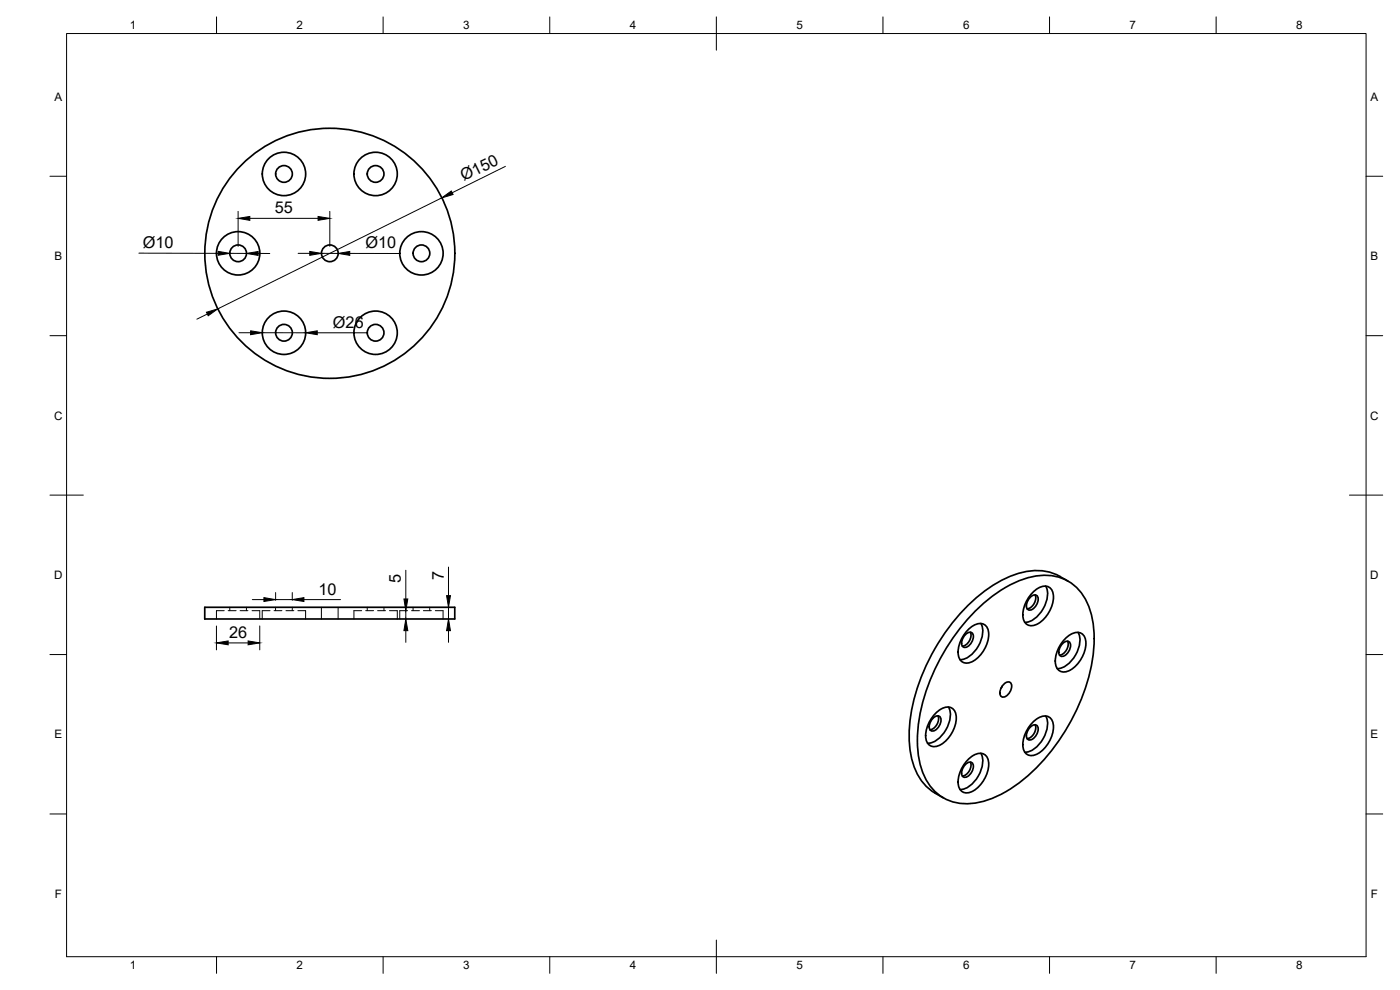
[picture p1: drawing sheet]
<svg xmlns="http://www.w3.org/2000/svg" width="420mm" height="297mm" viewBox="0 0 420 297" stroke-linecap="round" stroke-linejoin="round" font-family="sans-serif">
<!-- layer: Visible -->
<g fill="none" stroke="#000" stroke-width=".51">
<path d="M309.3 179.1a1.26 1.26 0 0 1 1.8-.5 1.26 1.26 0 0 1 .4 1.7 2.8 2.8 0 0 1-2.9 2.7 2.81 2.81 0 0 1 .7-3.9zM310.1 177.6a4.1 4.1 0 0 1 5-1.3 5.7 5.7 0 0 1 .2 6.5 8.3 8.3 0 0 1-5.3 4.9 2.68 2.68 0 0 1-3-3.3 10.3 10.3 0 0 1 3.1-6.8zM310.6 178.5a3.3 3.3 0 0 1-2.4 4.2M313.8 175.9a7.8 7.8 0 0 1-1.8 8.3l-1.2 1.2-1.3 .9-1.9 .4M318.1 173l2.4 1.4M318.1 172.9a16.6 16.6 0 0 0-15.1 .1 49.9 49.9 0 0 0-22.4 21.6 52.3 52.3 0 0 0-7.7 28.3 19 19 0 0 0 6.4 14.2l3.8 2.3M61.4 182.2h75.1v3.5h-75.1zM289.9 190.3a1.26 1.26 0 0 1 1.7-.5 1.26 1.26 0 0 1 .5 1.7 2.8 2.8 0 0 1-3 2.7 2.81 2.81 0 0 1 .8-3.9zM290.7 188.8a4.1 4.1 0 0 1 5-1.2 5.7 5.7 0 0 1 .1 6.4 8.3 8.3 0 0 1-5.3 4.9 2.68 2.68 0 0 1-3-3.2 10.3 10.3 0 0 1 3.2-6.9zM291.2 189.7a3.3 3.3 0 0 1-2.4 4.2M292.8 183.3a34.3 34.3 0 0 1 18.9-10.6 13.8 13.8 0 0 1 15.4 10.4 39.2 39.2 0 0 1-1.8 24.5 59.9 59.9 0 0 1-21.6 28.8 23.2 23.2 0 0 1-16.9 4.4 14.6 14.6 0 0 1-10.8-12 45 45 0 0 1 4.2-27.3 63.1 63.1 0 0 1 12.6-18.2zM294.4 187.1a7.8 7.8 0 0 1-1.9 8.3l-1.2 1.2-1.3 .9-1.9 .4"/>
<path d="M319.1 193a1.26 1.26 0 0 1 1.7-.5 1.26 1.26 0 0 1 .4 1.7 2.8 2.8 0 0 1-2.9 2.6 2.81 2.81 0 0 1 .8-3.8zM319.8 191.5a4.1 4.1 0 0 1 5-1.3 5.7 5.7 0 0 1 .2 6.5 8.3 8.3 0 0 1-5.3 4.9 2.68 2.68 0 0 1-3-3.3 10.3 10.3 0 0 1 3.1-6.8zM320.4 192.4a3.3 3.3 0 0 1-2.4 4.2M323.5 189.7a7.8 7.8 0 0 1-1.8 8.4l-1.2 1.2-1.3 .9-1.9 .4M280.2 215.4a1.26 1.26 0 0 1 1.7-.5 1.26 1.26 0 0 1 .4 1.7 2.8 2.8 0 0 1-2.9 2.6 2.81 2.81 0 0 1 .8-3.8zM280.9 213.9a4.1 4.1 0 0 1 5-1.3 5.7 5.7 0 0 1 .2 6.5 8.3 8.3 0 0 1-5.3 4.9 2.68 2.68 0 0 1-3-3.3 10.3 10.3 0 0 1 3.1-6.8zM281.5 214.8a3.3 3.3 0 0 1-2.4 4.1M284.6 212.1a7.8 7.8 0 0 1-1.8 8.4l-1.2 1.2-1.3 .9-1.9 .4M300.8 205.8l-.4 .7M301.4 205.2a1.26 1.26 0 0 1 1.7-.5 1.26 1.26 0 0 1 .5 1.7 2.8 2.8 0 0 1-3 2.7 2.81 2.81 0 0 1 .8-3.9zM309.3 218a1.26 1.26 0 0 1 1.8-.4 1.26 1.26 0 0 1 .4 1.7 2.8 2.8 0 0 1-2.9 2.6 2.81 2.81 0 0 1 .7-3.9zM310.1 216.6a4.1 4.1 0 0 1 5-1.3 5.7 5.7 0 0 1 .2 6.5 8.3 8.3 0 0 1-5.3 4.9 2.68 2.68 0 0 1-3-3.3 10.3 10.3 0 0 1 3.1-6.8z"/>
<path d="M310.6 217.4a3.3 3.3 0 0 1-2.4 4.2M313.8 214.8a7.8 7.8 0 0 1-1.8 8.4l-1.2 1.2-1.3 .8-1.9 .5M289.9 229.2a1.26 1.26 0 0 1 1.7-.4 1.26 1.26 0 0 1 .5 1.7 2.8 2.8 0 0 1-3 2.6 2.81 2.81 0 0 1 .8-3.9zM290.7 227.8a4.1 4.1 0 0 1 5-1.3 5.7 5.7 0 0 1 .1 6.5 8.3 8.3 0 0 1-5.3 4.9 2.68 2.68 0 0 1-3-3.3 10.3 10.3 0 0 1 3.2-6.8zM291.2 228.7a3.3 3.3 0 0 1-2.4 4.1M294.4 226a7.8 7.8 0 0 1-1.9 8.4l-1.2 1.2-1.3 .8-1.9 .5"/>
<circle cx="85.2" cy="52.2" r="2.51"/>
<circle cx="85.2" cy="52.2" r="6.5"/>
<circle cx="112.7" cy="52.2" r="2.51"/>
<circle cx="112.7" cy="52.2" r="6.5"/>
<circle cx="71.5" cy="76" r="2.51"/>
<circle cx="71.5" cy="76" r="6.5"/>
<circle cx="99" cy="76" r="37.5"/>
<circle cx="99" cy="76" r="2.51"/>
<circle cx="126.5" cy="76" r="2.51"/>
<circle cx="126.5" cy="76" r="6.5"/>
<circle cx="85.2" cy="99.8" r="2.51"/>
<circle cx="85.2" cy="99.8" r="6.5"/>
<circle cx="112.7" cy="99.8" r="2.51"/>
<circle cx="112.7" cy="99.8" r="6.5"/>
</g>
<!-- layer: Hidden -->
<g fill="none" stroke="#000" stroke-width=".3">
<path d="M67.3 183.2h-2.3v2.5M68.5 183.2h2.4M69 182.2v1M72.1 183.2h2.3M74 182.2v1M75.6 183.2h2.4v2.5M81 183.2h-2.3v2.5M82.2 183.2h2.4M82.7 182.2v1M85.8 183.2h2.4M87.7 182.2v1M89.4 183.2h2.3v2.5"/>
<path d="M96.5 182.2v3.5M101.5 182.2v3.5M108.5 183.2h-2.3v2.5M109.7 183.2h2.4M110.2 182.2v1M113.3 183.2h2.4M115.2 182.2v1M116.9 183.2h2.3v2.5M122.3 183.2h-2.3v2.5M123.5 183.2h2.4M124 182.2v1M127.1 183.2h2.4"/>
<path d="M129 182.2v1M130.6 183.2h2.4v2.5"/>
</g>
<!-- layer: BORDER -->
<g fill="none" stroke="#000" stroke-width=".3">
<path d="M20 10.1h390v276.9h-390zM65 5.1v5M115 5.1v5M165 5.1v5M215 5.1v10M265 5.1v5M315 5.1v5M365 5.1v5M15 52.9h5M410 52.9h5M15 100.7h5M410 100.7h5"/>
<path d="M15 148.6h10M405 148.6h10M15 196.4h5M410 196.4h5M15 244.2h5M410 244.2h5M65 287v5M115 287v5M165 287v5M215 282.1v9.9M265 287v5M315 287v5"/>
<path d="M365 287v5"/>
</g>
<!-- layer: FD_Dimensions -->
<g fill="none" stroke="#000" stroke-width=".3">
<path d="M132.6 59.4l-67.2 33.3M151.7 49.9l-16 7.9M41.7 76h23.8M69 76h5M71.5 63.4v10.5M75 65.5h20.5M77.5 76l3.5 .1M89.5 76h3.5M96.5 76h5M99 63.4v10.5M105 76l15.1 .1M62.2 94.2l-3.1 1.6"/>
<path d="M71.7 99.8h3.5M78.7 99.8l13 .1M95.2 99.9h15.1M75.7 179.9h3.5M82.7 177.8v2.3M82.7 179.9h5M87.7 177.8v2.3M91.2 179.9h11M121.8 171.1v8.6M134.6 170.1v8.6M65 187.8v7.2M68.5 192.9h6"/>
<path d="M78 187.8v7.2M121.8 183.2v2.5M121.8 189.2v3.5M134.6 182.2v3.5M134.6 189.2v3.5"/>
</g>
<g fill="#000" stroke="#000" stroke-width=".3">
<path d="M132.6 59.4l2.8-2.1 .6 1.1zM65.5 75.4l3.5 .6-3.5 .6zM71.5 65.5l3.5-.6v1.2zM74 76l3.5-.5v1.1zM93 75.4l3.5 .6-3.5 .6zM95.5 64.9l3.5 .6-3.5 .6zM101.5 76l3.5-.6v1.2zM62 93.7l3.4-1-2.9 2zM75.2 99.3l3.5 .5-3.5 .6zM91.7 99.9l3.5-.6v1.1zM79.2 179.3l3.5 .6-3.5 .6zM87.7 179.9l3.5-.6v1.2z"/>
<path d="M121.2 179.7h1.2l-.6 3.5zM134 178.7h1.2l-.6 3.5zM65 192.9l3.5-.6v1.2zM74.5 192.3l3.5 .6-3.5 .6zM121.8 185.7l.6 3.5h-1.2zM134.6 185.7l.6 3.5h-1.2z"/>
</g>
<g font-size="4.9">
<text x="139.2" y="54.4" transform="rotate(-26 139.2 54.4)">Ø150</text>
<text x="82.5" y="64.1">55</text>
<text x="42.9" y="74.4">Ø10</text>
<text x="109.7" y="74.5">Ø10</text>
<text x="99.9" y="98.3">Ø26</text>
<text x="95.6" y="178.4">10</text>
<text x="120.3" y="175" transform="rotate(-90 120.3 175)">5</text>
<text x="133.2" y="174.1" transform="rotate(-90 133.2 174.1)">7</text>
<text x="68.8" y="191.4">26</text>
</g>
<g font-size="3.5">
<text x="39" y="8.8">1</text>
<text x="89" y="8.8">2</text>
<text x="139" y="8.8">3</text>
<text x="189" y="8.8">4</text>
<text x="239" y="8.8">5</text>
<text x="289" y="8.8">6</text>
<text x="339" y="8.8">7</text>
<text x="389" y="8.8">8</text>
<text x="16.3" y="30.2">A</text>
<text x="411.3" y="30.2">A</text>
<text x="16.3" y="78">B</text>
<text x="411.3" y="78">B</text>
<text x="16.2" y="125.9">C</text>
<text x="411.2" y="125.9">C</text>
<text x="16.2" y="173.7">D</text>
<text x="411.2" y="173.7">D</text>
<text x="16.3" y="221.6">E</text>
<text x="411.3" y="221.6">E</text>
<text x="16.4" y="269.4">F</text>
<text x="411.4" y="269.4">F</text>
<text x="39" y="290.8">1</text>
<text x="89" y="290.8">2</text>
<text x="139" y="290.8">3</text>
<text x="189" y="290.8">4</text>
<text x="239" y="290.8">5</text>
<text x="289" y="290.8">6</text>
<text x="339" y="290.8">7</text>
<text x="389" y="290.8">8</text>
</g>
</svg>
